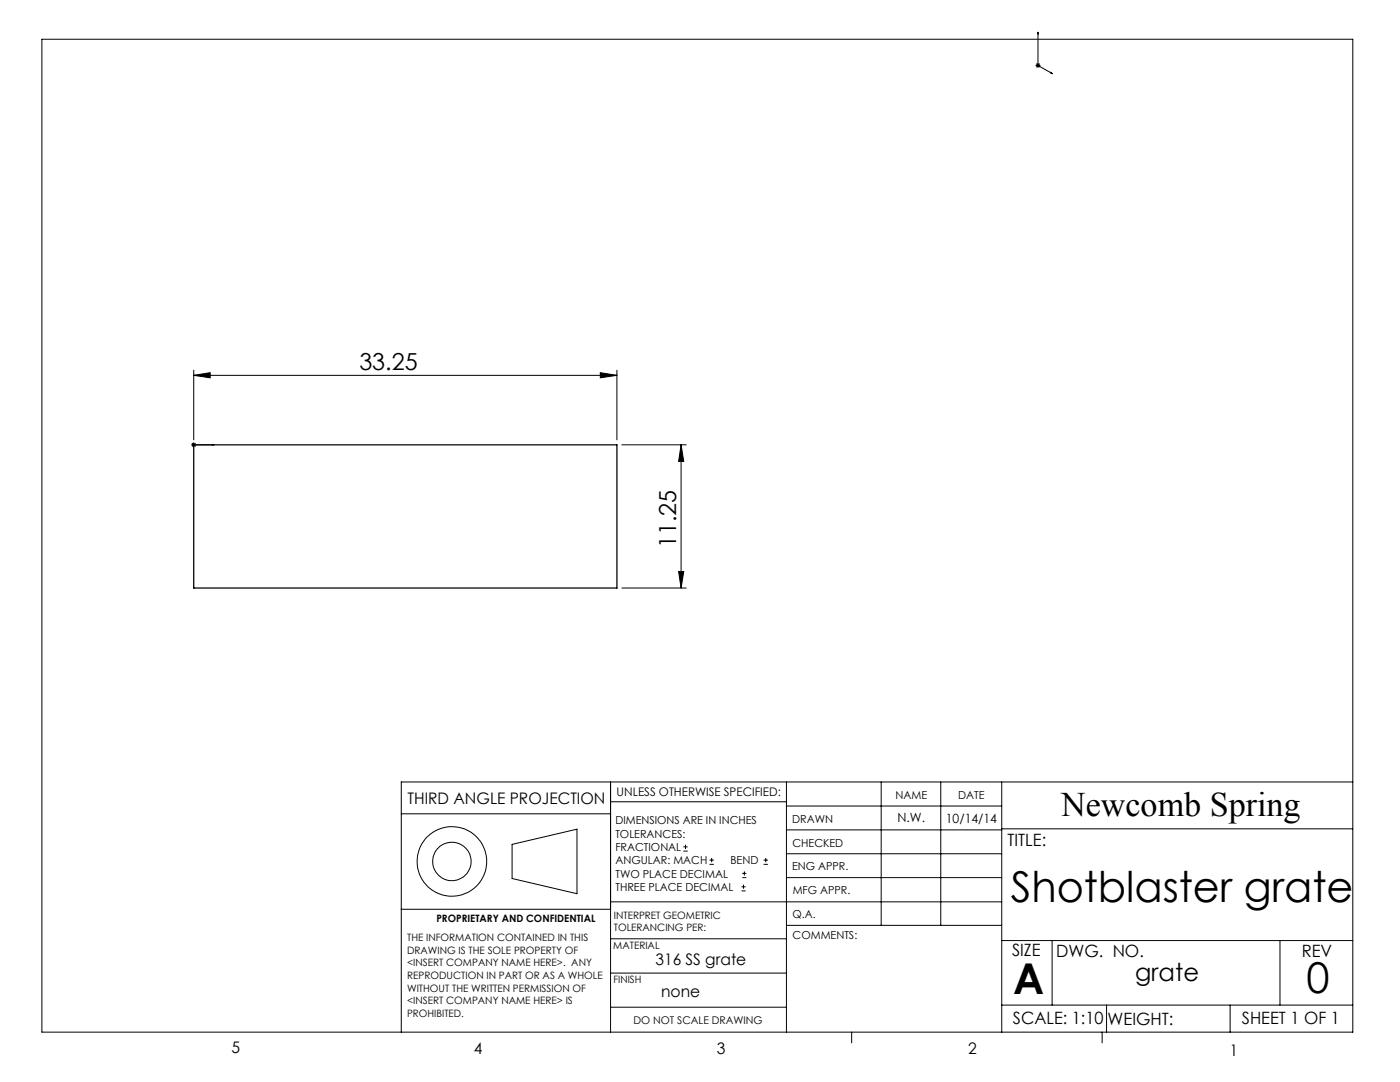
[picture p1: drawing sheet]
<svg xmlns="http://www.w3.org/2000/svg" width="279mm" height="216mm" viewBox="0 0 279 216" stroke-linecap="round" stroke-linejoin="round" font-family="sans-serif">
<g fill="none" stroke="#000" stroke-width=".2">
<path d="M8.4 7.8h261.6v198.2h-261.6zM206.7 13.1h.9M206.8 12.7l.7 .7M207.2 6.4v7.1M207.2 13.1l2.8 1.6M207.2 6.4v.4l-.1-.1zM207.5 12.7l-.7 .7M209.7 14.5l.3 .2-.3-.1zM38.7 74.9l3.2-.5v1zM38.7 73.9v13.9M38.7 74.9h84.4M119.8 74.4l3.3 .5-3.3 .5z"/>
<path d="M123.1 73.9v13.9M38.1 88.8h4.6M38.3 88.4l.7 .7M38.6 88.8h.2zM38.7 88.3v1M38.7 88.8h.1M39 88.4l-.7 .7M42.7 88.8h-.4h.4M124.1 88.8h12.8M135.9 88.8l.6 3.3h-1.1zM135.9 88.8v28.5M124.1 117.3h12.8"/>
<path d="M135.4 114.1h1.1l-.6 3.2zM121.8 156v50M121.8 160h35.2M157 156v50M175.9 156v28.6M187.7 156v28.6M199.9 156v50M270 156h-189.9v50M80.1 162.4h41.7M102.2 168.5l12.9-3v12.8l-12.9-3zM121.8 180h78.1M136.4 169.8h.8"/>
<path d="M136.4 169h.8M136.8 168.6v.8M141.6 172.5h.9M141.6 171.6h.9M142 171.2v.8M148 177.8h.8M148 177h.8M148.1 175.1h.8M148.1 174.3h.8M148.4 176.5v.8M148.6 173.9v.8M152.4 172.5h.8"/>
<path d="M152.4 171.6h.8M152.8 171.2v.8M157 175.1h42.9M157 170.4h42.9M157 165.6h42.9M157 160.8h42.9M199.9 165.4h70.1M80.1 181.4h41.7M121.8 194.2h35.2M121.8 187.3h35.2M157 184.6h42.9M199.9 187.7h70.1"/>
<path d="M210 187.7v12.9M255.4 187.7v12.9M121.8 201h35.2M170 206v2.1M199.9 200.6h70.1M220 206v2.1M220.8 200.6v5.4M245.5 200.6v5.4"/>
<circle cx="90.2" cy="171.9" r="3.8"/>
<circle cx="90.2" cy="171.9" r="7"/>
</g>
<g fill="#000">
<path d="M209.7 14.5l.3 .2-.3-.1zM207.2 6.4v.4l-.1-.1z"/>
<path d="M119.8 74.4l3.3 .5-3.3 .5zM38.7 74.9l3.2-.5v1z"/>
<path d="M42.3 88.8h.4zM38.6 88.8h.2z"/>
<path d="M135.4 114.1h1.1l-.6 3.2zM135.9 88.8l.6 3.3h-1.1z"/>
</g>
<path d="M38.7 88.8h84.4v28.5h-84.4z" fill="none" stroke="#000" stroke-width=".25"/>
<g font-size="8.5">
<text x="201.7" y="179.9">Shotblaster grate</text>
<text x="202.2" y="198.3">A</text>
<text x="260.8" y="198.1">0</text>
</g>
<text font-size="6.9" x="211.8" y="162.9">Newcomb Spring</text>
<text font-size="4.9" x="226.5" y="195.7">grate</text>
<g font-size="4.7">
<text x="71.7" y="73.9">33.25</text>
<text x="134.9" y="109.4" transform="rotate(-90 134.9 109.4)">11.25</text>
</g>
<g font-size="3.4">
<text x="201.1" y="168.8">TITLE:</text>
<text x="202" y="190.8">SIZE</text>
<text x="210.8" y="190.9">DWG. NO.</text>
<text x="259.8" y="191">REV</text>
<text x="202.1" y="204.4">SCALE: 1:10</text>
<text x="221" y="204.5">WEIGHT:</text>
<text x="247.8" y="204.4">SHEET 1 OF 1</text>
</g>
<g font-size="3.2">
<text x="81.3" y="160.4">THIRD ANGLE PROJECTION</text>
<text x="130.8" y="192.5">316 SS grate</text>
<text x="131.9" y="198.9">none</text>
<text x="46.2" y="210.1">5</text>
<text x="94.6" y="210.3">4</text>
<text x="143.1" y="210.4">3</text>
<text x="193.2" y="210.3">2</text>
<text x="245.4" y="210.6">1</text>
</g>
<g font-size="2.5">
<text x="179.1" y="164.1">N.W.</text>
<text x="188.8" y="164.2">10/14/14</text>
</g>
<text font-size="2.4" x="123.1" y="158.9">UNLESS OTHERWISE SPECIFIED:</text>
<g font-size="2.2">
<text x="178.7" y="159.4">NAME</text>
<text x="191.2" y="159.4">DATE</text>
<text x="122.8" y="164.5">DIMENSIONS ARE IN INCHES</text>
<text x="122.8" y="167.1">TOLERANCES:</text>
<text x="158.1" y="164.2">DRAWN</text>
<text x="122.8" y="169.8">FRACTIONAL</text>
<text x="122.8" y="172.5">ANGULAR: MACH</text>
<text x="145.8" y="172.5">BEND</text>
<text x="158.1" y="173.7">ENG APPR.</text>
<text x="158.2" y="169.1">CHECKED</text>
<text x="122.8" y="175.1">TWO PLACE DECIMAL</text>
<text x="122.8" y="177.8">THREE PLACE DECIMAL</text>
<text x="158.2" y="178.4">MFG APPR.</text>
<text x="158.2" y="183.2">Q.A.</text>
<text x="158.2" y="187.4">COMMENTS:</text>
</g>
<text font-size="2.1" x="126.4" y="204.3">DO NOT SCALE DRAWING</text>
<g font-size="2">
<text x="87.1" y="184">PROPRIETARY AND CONFIDENTIAL</text>
<text x="122.5" y="183.3">INTERPRET GEOMETRIC</text>
<text x="122.5" y="185.9">TOLERANCING PER:</text>
<text x="81.3" y="187.8">THE INFORMATION CONTAINED IN THIS</text>
<text x="81.3" y="190.3">DRAWING IS THE SOLE PROPERTY OF</text>
<text x="122.4" y="189.4">MATERIAL</text>
<text x="81.3" y="192.9">&lt;INSERT COMPANY NAME HERE&gt;. ANY</text>
<text x="81.3" y="195.4">REPRODUCTION IN PART OR AS A WHOLE</text>
<text x="81.3" y="197.9">WITHOUT THE WRITTEN PERMISSION OF</text>
<text x="122.4" y="196.2">FINISH</text>
<text x="81.3" y="200.4">&lt;INSERT COMPANY NAME HERE&gt; IS</text>
<text x="81.3" y="202.9">PROHIBITED.</text>
</g>
</svg>
